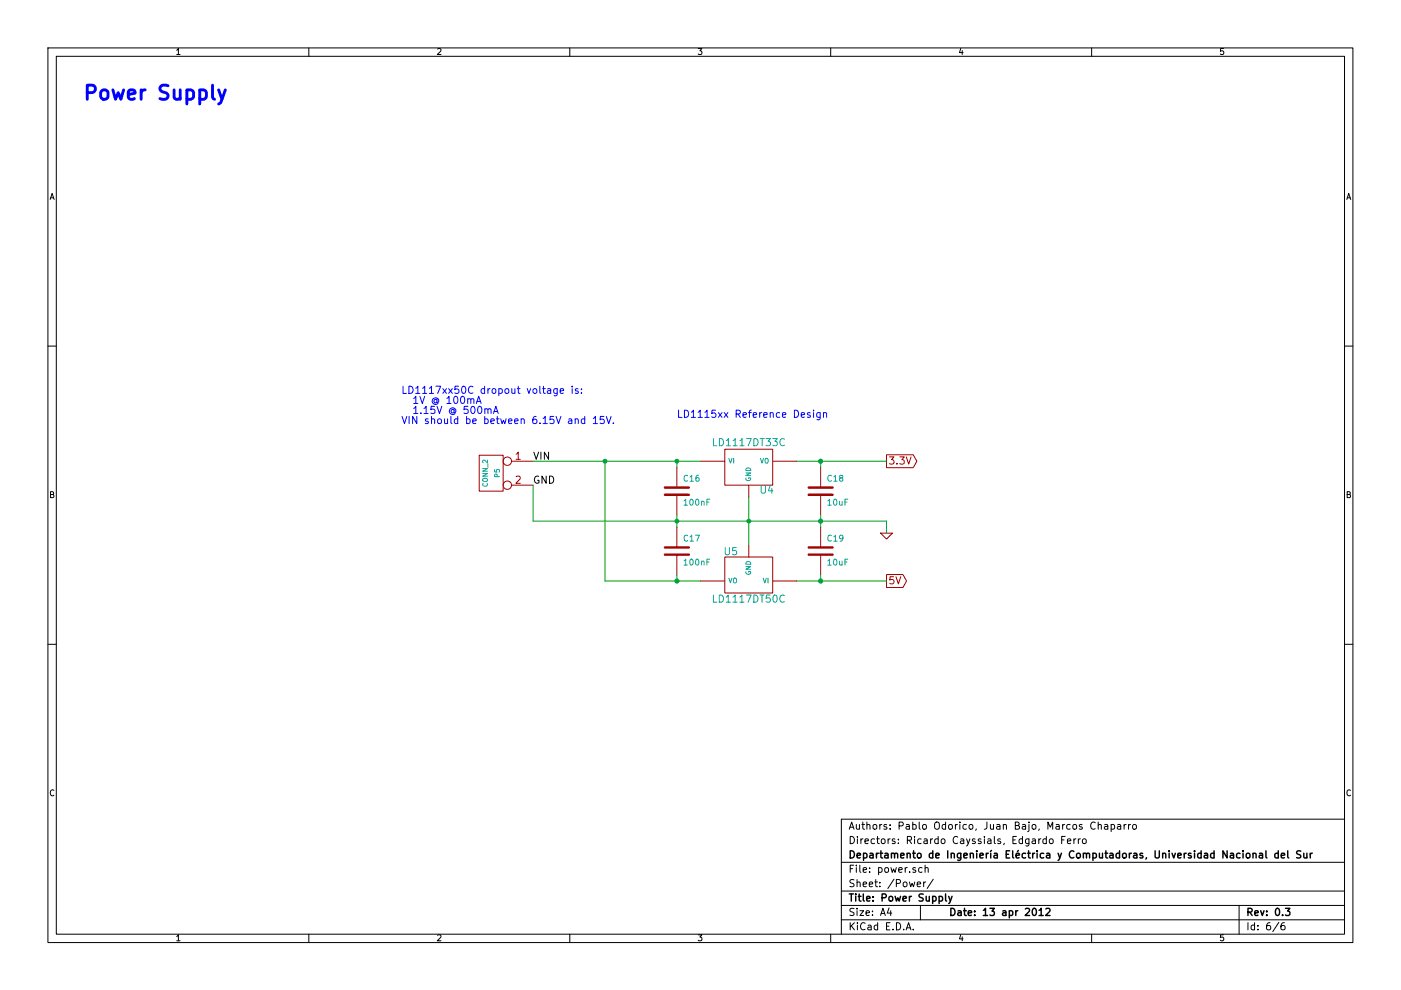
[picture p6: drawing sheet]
EESchema Schematic File Version 2  date Fri 13 Apr 2012 01:18:07 AM ART
LIBS:power
LIBS:device
LIBS:transistors
LIBS:conn
LIBS:linear
LIBS:regul
LIBS:74xx
LIBS:special
LIBS:analog_switches
LIBS:audio
LIBS:interface
LIBS:digital-audio
LIBS:opto
LIBS:BTM511
LIBS:SRF02
LIBS:W25Q80BV
LIBS:STM32F100RBT6B
LIBS:LD1117xx
LIBS:sonar_board-cache
EELAYER 25  0
EELAYER END
$Descr A4 11693 8268
encoding utf-8
Sheet 6 6
Title "Power Supply"
Date "13 apr 2012"
Rev "0.3"
Comp "Departamento de Ingeniería Eléctrica y Computadoras, Universidad Nacional del Sur"
Comment1 "Directors: Ricardo Cayssials, Edgardo Ferro"
Comment2 "Authors: Pablo Odorico, Juan Bajo, Marcos Chaparro"
Comment3 ""
Comment4 ""
$EndDescr
$Comp
L CONN_2 P5
U 1 1
P 4100 3950
F 0 "P5" V 4050 3950 40  0000 C CNN
F 1 "CONN_2" V 4150 3950 40  0000 C CNN
F 4 "68001-202HLF" H 4100 3950 60  0001 C CNN "mfg#"
	1    4100 3950
	-1   0    0    -1  
$EndComp
Text Label 4450 4050 0    60   ~ 0
GND
Text Label 4450 3850 0    60   ~ 0
VIN
$Comp
L GND #PWR025
U 1 1
P 7400 4450
F 0 "#PWR025" H 7400 4450 30  0001 C CNN
F 1 "GND" H 7400 4380 30  0001 C CNN
	1    7400 4450
	1    0    0    -1  
$EndComp
Text GLabel 7400 3850 2    60   Output ~ 0
3.3V
Text GLabel 7400 4850 2    60   Output ~ 0
5V
Text Notes 3350 3300 0    60   ~ 0
LD1117xx50C dropout voltage is:\n  1V @ 100mA\n  1.15V @ 500mA\nVIN should be between 6.15V and 15V.\n\n
Text Notes 5650 3500 0    60   ~ 0
LD1115xx Reference Design
Text Notes 700  850  0    118  ~ 24
Power Supply
$Comp
L C C16
U 1 1
P 5650 4100
F 0 "C16" H 5700 4200 50  0000 L CNN
F 1 "100nF" H 5700 4000 50  0000 L CNN
F 4 "C0603C104K4RACTU" H 5650 4100 60  0001 C CNN "mfg#"
	1    5650 4100
	1    0    0    -1  
$EndComp
$Comp
L C C17
U 1 1
P 5650 4600
F 0 "C17" H 5700 4700 50  0000 L CNN
F 1 "100nF" H 5700 4500 50  0000 L CNN
F 4 "C0603C104K4RACTU" H 5650 4600 60  0001 C CNN "mfg#"
	1    5650 4600
	1    0    0    -1  
$EndComp
$Comp
L C C18
U 1 1
P 6850 4100
F 0 "C18" H 6900 4200 50  0000 L CNN
F 1 "10uF" H 6900 4000 50  0000 L CNN
F 4 "JMK212BJ106KD-T" H 6850 4100 60  0001 C CNN "mfg#"
	1    6850 4100
	1    0    0    -1  
$EndComp
$Comp
L C C19
U 1 1
P 6850 4600
F 0 "C19" H 6900 4700 50  0000 L CNN
F 1 "10uF" H 6900 4500 50  0000 L CNN
F 4 "JMK212BJ106KD-T" H 6850 4600 60  0001 C CNN "mfg#"
	1    6850 4600
	1    0    0    -1  
$EndComp
Wire Wire Line
	4450 3850 5850 3850
Wire Wire Line
	5050 4850 5850 4850
Wire Wire Line
	6250 4150 6250 4550
Connection ~ 6250 4350
Wire Wire Line
	4450 4350 7400 4350
Wire Wire Line
	5650 3900 5650 3850
Connection ~ 5650 3850
Connection ~ 5650 4350
Wire Wire Line
	5650 4850 5650 4800
Connection ~ 5650 4850
Connection ~ 5650 4850
Wire Wire Line
	6850 4300 6850 4400
Connection ~ 6850 4350
Connection ~ 6850 4350
Wire Wire Line
	6650 4850 7400 4850
Wire Wire Line
	6850 4850 6850 4800
Wire Wire Line
	6850 3900 6850 3850
Wire Wire Line
	6650 3850 7400 3850
Wire Wire Line
	7400 4350 7400 4450
Wire Wire Line
	5050 4850 5050 3850
Connection ~ 5050 3850
Connection ~ 6850 3850
Connection ~ 6850 3850
Connection ~ 6850 4850
Connection ~ 6850 4850
Wire Wire Line
	4450 4350 4450 4050
Wire Wire Line
	5650 4300 5650 4400
$Comp
L LD1117 U4
U 1 1
P 6250 3900
F 0 "U4" H 6400 3704 60  0000 C CNN
F 1 "LD1117DT33C" H 6250 4100 60  0000 C CNN
F 4 "LD1117DT33CTR" H 6250 3900 60  0001 C CNN "mfg#"
	1    6250 3900
	1    0    0    -1  
$EndComp
$Comp
L LD1117 U5
U 1 1
P 6250 4800
F 0 "U5" H 6400 4604 60  0000 C CNN
F 1 "LD1117DT50C" H 6250 5000 60  0000 C CNN
F 4 "LD1117DT50CTR" H 6250 4800 60  0001 C CNN "mfg#"
	1    6250 4800
	-1   0    0    1   
$EndComp
$EndSCHEMATC
